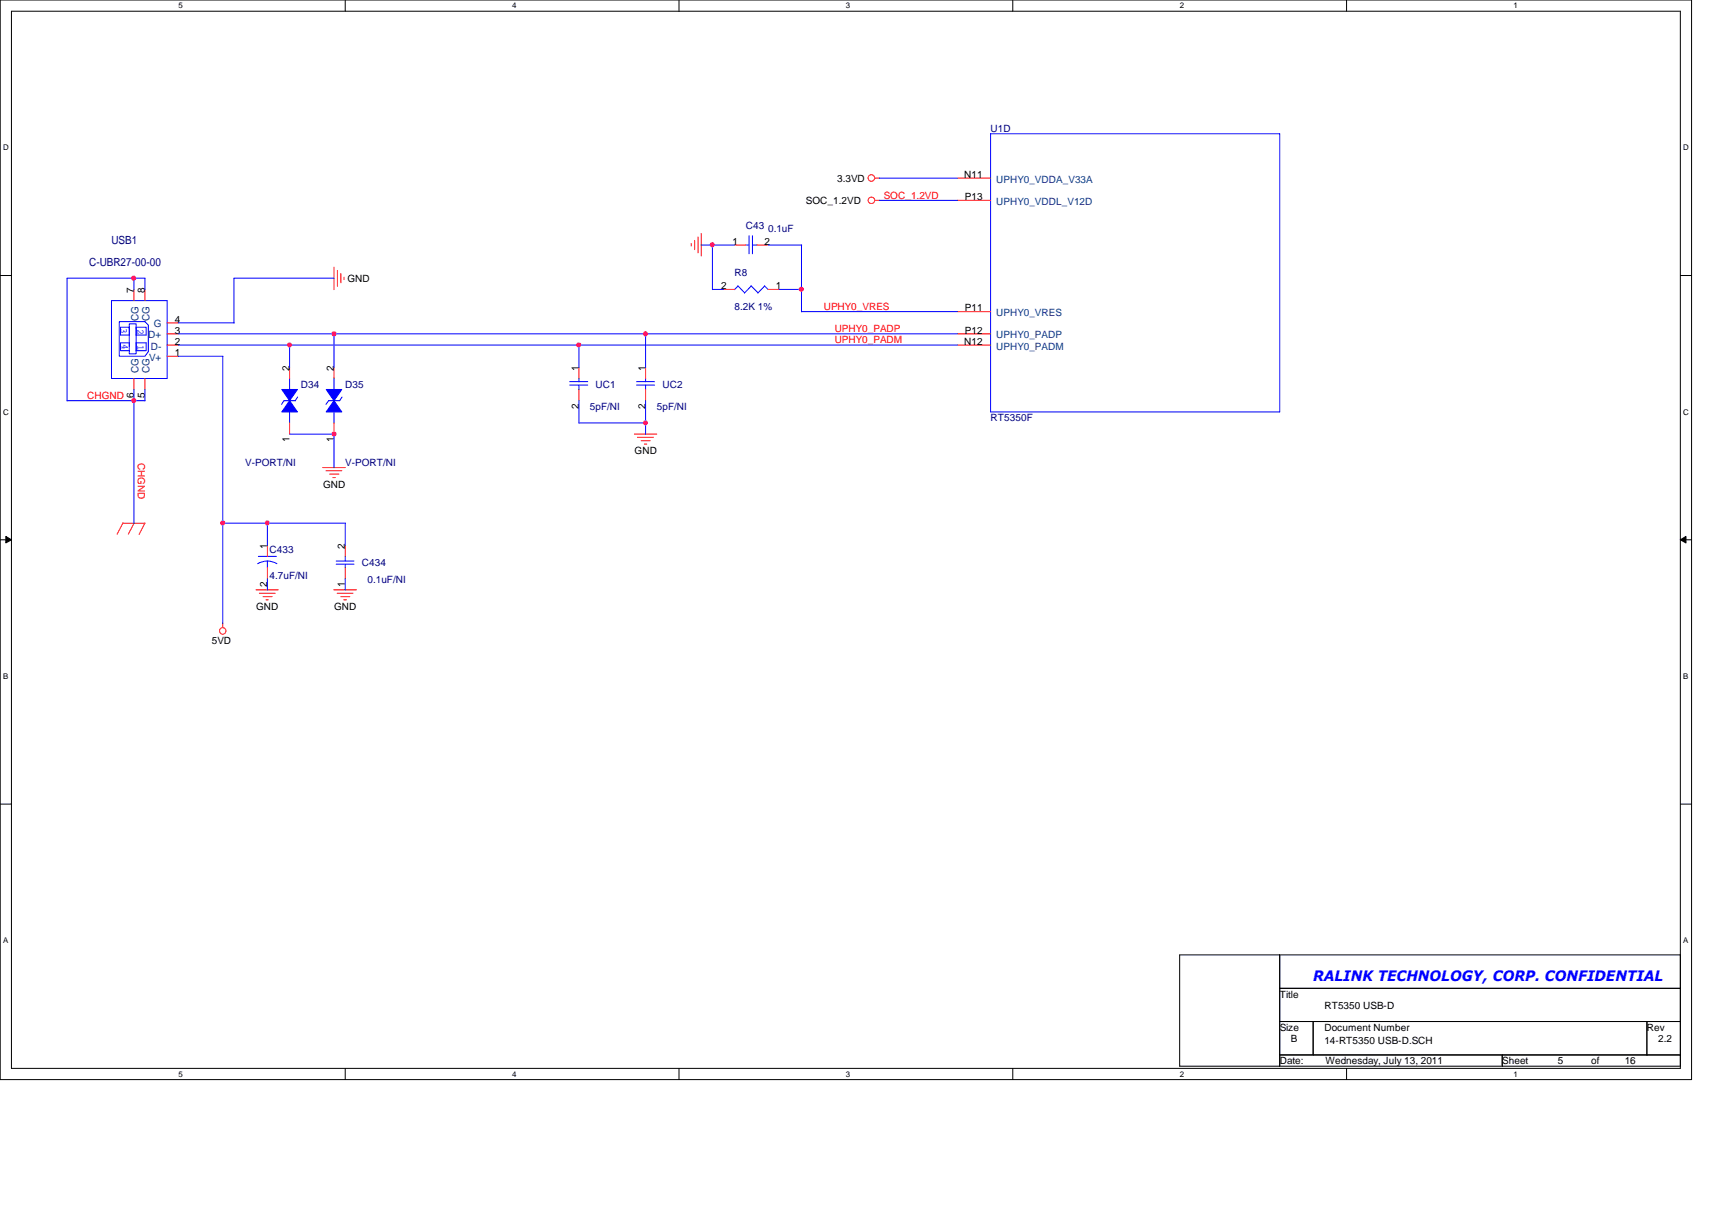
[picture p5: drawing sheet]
<svg xmlns="http://www.w3.org/2000/svg" width="297mm" height="210mm" viewBox="0 0 297 210" stroke-linecap="round" stroke-linejoin="round" font-family="sans-serif">
<path d="M0 0h293.5v187.3h-293.5zM2 1.9h289.5v183.4h-289.5z" fill="none" stroke="#000" stroke-width=".17"/>
<g fill="#fff">
<path d="M30.9 .2h.8v1.5h-.8z"/>
<path d="M30.9 185.5h.8v1.6h-.8z"/>
</g>
<path d="M59.9 0v1.9M59.9 185.3v2" fill="none" stroke="#000" stroke-width=".17"/>
<g fill="#fff">
<path d="M88.9 .2h.7v1.5h-.7z"/>
<path d="M88.9 185.5h.7v1.6h-.7z"/>
</g>
<path d="M117.8 0v1.9M117.8 185.3v2" fill="none" stroke="#000" stroke-width=".17"/>
<g fill="#fff">
<path d="M146.8 .2h.7v1.5h-.7z"/>
<path d="M146.8 185.5h.7v1.6h-.7z"/>
</g>
<path d="M175.7 0v1.9M175.7 185.3v2" fill="none" stroke="#000" stroke-width=".17"/>
<g fill="#fff">
<path d="M204.7 .2h.7v1.5h-.7z"/>
<path d="M204.7 185.5h.7v1.6h-.7z"/>
</g>
<path d="M233.6 0v1.9M233.6 185.3v2" fill="none" stroke="#000" stroke-width=".17"/>
<g fill="#fff">
<path d="M262.6 .2h.8v1.5h-.8z"/>
<path d="M262.6 185.5h.8v1.6h-.8z"/>
<path d="M.5 24.8h1v1.6h-1z"/>
<path d="M292.1 24.8h.9v1.6h-.9z"/>
<path d="M.5 70.7h1v1.5h-1z"/>
<path d="M292.1 70.7h.9v1.5h-.9z"/>
</g>
<path d="M0 47.8h2M291.5 47.8h2" fill="none" stroke="#000" stroke-width=".17"/>
<g fill="#fff">
<path d="M.5 116.5h.9v1.6h-.9z"/>
<path d="M292.1 116.5h.8v1.6h-.8z"/>
</g>
<path d="M0 93.6h2M1 93l1 .6-1 .6zM291.5 93.6l1-.6v1.2zM291.5 93.6h2" fill="none" stroke="#000" stroke-width=".17"/>
<path d="M1 93l1 .6-1 .6zM291.5 93.6l1-.6v1.2z" fill="#000"/>
<g fill="#fff">
<path d="M.5 162.4h.9v1.5h-.9z"/>
<path d="M292.1 162.4h.8v1.5h-.8z"/>
</g>
<path d="M0 139.5h2M291.5 139.5h2M204.7 165.7h86.8v19.3h-86.8zM222 171.4h69.5M222 165.7v19.3M222 177.2h69.5M227.8 177.2v5.8M285.7 177.2v5.8M222 183h69.5M260.6 183v2" fill="none" stroke="#000" stroke-width=".17"/>
<g fill="none" stroke="#f00" stroke-width=".17">
<path d="M151.8 34.8h.8M151.8 30.9h.8M23.2 50.2v2M25.1 50.2v2M29 59.9h1.9M29 57.9h1.9M29 56h1.9M58 46.4v3.8M58.5 46.9v2.8M59.1 47.5v1.6M59.7 48.1v.4M119.9 42.2v.5"/>
<path d="M120.5 41.7v1.6M121.1 41.1v2.8M121.7 40.5v3.9M125.5 50.2h2M127.5 42.5h1.9M131.3 42.5h2M133.3 50.2h1.9M23.2 65.7v1.9M25.1 65.7v1.9M29 61.8h1.9M100.5 63.7v2M100.5 67.6v1.9"/>
<path d="M110.1 75.3h3.9M110.6 75.9h2.8M111.2 76.5h1.6M111.8 77h.4M21.3 90.8h3.9M21.3 90.7l-1 2M23.3 90.7l-1 2M25.1 90.8l-1 1.9M46.4 94.6v1.9M46.4 98.5v1.9M56 81.1h3.9M56.6 81.7h2.7"/>
<path d="M57.2 82.3h1.6M57.7 82.8h.5M59.9 94.6v1.9M59.9 98.5v1.9M38.6 108.1v.8M44.4 102.3h3.9M45 102.9h2.7M45.6 103.5h1.6M46.1 104.1h.5M57.9 102.3h3.9M58.5 102.9h2.8M59.1 103.5h1.6"/>
<path d="M59.6 104.1h.5"/>
<circle cx="151.2" cy="30.9" r=".57"/>
<circle cx="151.2" cy="34.8" r=".56"/>
<circle cx="38.6" cy="109.4" r=".56"/>
</g>
<g fill="none" stroke="#00f" stroke-width=".17">
<path d="M19.3 52.2h9.7v13.5h-9.7zM20.7 55.8h4.4l.6 .6v4.6l-.6 .8h-4.4zM22.4 57v-.8h1.2v.8M22.4 58.1h-1.5v-1.3h1.5v4M22.4 59.5h-1.5v1.3h1.5M23.6 59.5h1.8v1.3h-1.8v.6h-1.2v-.6M23.6 58.1h1.8v-1.3h-1.8v4.1M128 49.6l1.2 1.2M128.1 49.6l-.7 .6M129.4 42.5h.6M130 40.9v3.1M130.3 49.6l1.2 1.2"/>
<path d="M130.3 49.6l-1.1 1.2M130.6 42.5h.8M130.6 40.9v3.1M132.6 49.6l.7 .6M132.7 49.6l-1.2 1.2M57 69.5h2M58 65.6v2M58 71.4v2M98.8 66.2h3.2M98.8 66.8h3.2M100.5 65.6v.6M100.5 66.8v.8"/>
<path d="M44.8 96.5h3.2M46.4 97.3l.9 .1 .7 .4M46.4 97.3l-.7 .1-1 .4M46.4 97.3v1.2M58.3 97.9h3.1M58.3 97.3h3.1M59.9 96.5v.8M59.9 97.9v.6"/>
</g>
<path d="M58 69.5l1.3 2h-2.7z" fill-rule="evenodd" fill="#00f"/>
<path d="M57 69.5l-.4 .6M58 69.5l1.3 2h-2.7zM59.3 68.9l-.4 .6" fill="none" stroke="#00f" stroke-width=".17"/>
<path d="M56.6 67.6h2.7l-1.3 1.9z" fill-rule="evenodd" fill="#00f"/>
<path d="M49.3 69.5h2M50.2 65.6v2M50.2 71.4v2M56.6 67.6h2.7l-1.3 1.9zM110.4 66.2h3.2M110.4 66.8h3.2M112 65.6v.6M112 66.8v.8" fill="none" stroke="#00f" stroke-width=".17"/>
<path d="M58 63.7v2M58 73.4v1.9M112 63.7v2M112 67.6v1.9" fill="none" stroke="#f00" stroke-width=".17"/>
<path d="M50.2 69.5l1.4 2h-2.7z" fill-rule="evenodd" fill="#00f"/>
<path d="M49.3 69.5l-.5 .6M50.2 69.5l1.4 2h-2.7zM51.6 68.9l-.4 .6" fill="none" stroke="#00f" stroke-width=".17"/>
<path d="M48.9 67.6h2.7l-1.4 1.9z" fill-rule="evenodd" fill="#00f"/>
<g fill="none" stroke="#00f" stroke-width=".17">
<path d="M152.6 30.9h13.5M152.6 34.8h13.5M171.9 23.2h50.1v48.3h-50.1zM23.2 48.3v1.9M25.1 48.3v1.9M25.2 48.3h-13.6v21.3M30.9 57.9h135.2M30.9 59.9h135.2M30.9 56h9.7M50.2 59.9v3.9M58 57.9v5.9M58 48.3h-17.4v7.7"/>
<path d="M100.5 59.9v3.9M112 57.9v5.9M121.7 42.5h5.8M123.6 50.2h2M123.6 42.5v7.7M133.3 42.5h5.8M135.2 50.2h3.9M139.1 42.5v11.6M139.1 54.1h27M11.6 69.5h13.6M23.2 67.6v23.2M25.1 67.6v2"/>
<path d="M30.9 61.8h7.8M38.6 61.8v46.4M48.9 67.6h2.7l-1.4 1.9zM50.2 75.3h7.8M58 75.3v5.9M100.5 69.5v3.9M100.5 73.4h11.6M112 69.5v5.9M38.6 90.8h21.3M46.4 90.7v3.9M59.9 90.7v3.9M46.4 100.4v2"/>
<path d="M59.9 100.4v2"/>
</g>
<path d="M166.1 30.9h5.8M166.1 34.8h5.8M166.1 54.1h5.8M166.1 57.9h5.8M166.1 59.9h5.8M50.2 63.7v2M50.2 73.4v1.9" fill="none" stroke="#f00" stroke-width=".17"/>
<circle cx="58" cy="57.9" r=".38" fill="#f0f"/>
<circle cx="58" cy="57.9" r=".38" fill="none" stroke="#f0f" stroke-width=".17"/>
<circle cx="100.4" cy="59.8" r=".37" fill="#f0f"/>
<circle cx="100.4" cy="59.8" r=".37" fill="none" stroke="#f0f" stroke-width=".17"/>
<circle cx="112" cy="57.9" r=".38" fill="#f0f"/>
<circle cx="112" cy="57.9" r=".38" fill="none" stroke="#f0f" stroke-width=".17"/>
<circle cx="23.2" cy="48.3" r=".38" fill="#f0f"/>
<circle cx="23.2" cy="48.3" r=".38" fill="none" stroke="#f0f" stroke-width=".17"/>
<circle cx="38.6" cy="90.7" r=".38" fill="#f0f"/>
<circle cx="38.6" cy="90.7" r=".38" fill="none" stroke="#f0f" stroke-width=".17"/>
<circle cx="23.2" cy="69.5" r=".37" fill="#f0f"/>
<circle cx="23.2" cy="69.5" r=".37" fill="none" stroke="#f0f" stroke-width=".17"/>
<circle cx="139" cy="50.2" r=".37" fill="#f0f"/>
<circle cx="139" cy="50.2" r=".37" fill="none" stroke="#f0f" stroke-width=".17"/>
<circle cx="50.2" cy="59.8" r=".37" fill="#f0f"/>
<circle cx="50.2" cy="59.8" r=".37" fill="none" stroke="#f0f" stroke-width=".17"/>
<circle cx="123.6" cy="42.5" r=".38" fill="#f0f"/>
<circle cx="123.6" cy="42.5" r=".38" fill="none" stroke="#f0f" stroke-width=".17"/>
<circle cx="58" cy="75.3" r=".37" fill="#f0f"/>
<circle cx="58" cy="75.3" r=".37" fill="none" stroke="#f0f" stroke-width=".17"/>
<circle cx="112" cy="73.3" r=".37" fill="#f0f"/>
<circle cx="112" cy="73.3" r=".37" fill="none" stroke="#f0f" stroke-width=".17"/>
<circle cx="46.4" cy="90.7" r=".38" fill="#f0f"/>
<circle cx="46.4" cy="90.7" r=".38" fill="none" stroke="#f0f" stroke-width=".17"/>
<text font-size="2.5" fill="#00f" x="227.8" y="170.1">RALINK TECHNOLOGY, CORP. CONFIDENTIAL</text>
<g font-size="1.9" fill="#000080">
<text x="15.5" y="46.2">C-UBR27-00-00</text>
<text x="19.3" y="42.3">USB1</text>
</g>
<g font-size="1.7" fill="#000080">
<text x="171.9" y="22.9">U1D</text>
<text x="129.4" y="39.7">C43</text>
<text x="133.3" y="40.2">0.1uF</text>
<text x="127.5" y="48">R8</text>
<text x="127.5" y="53.8">8.2K 1%</text>
<text x="52.2" y="67.3">D34</text>
<text x="59.9" y="67.3">D35</text>
<text x="102.4" y="71.1">5pF/NI</text>
<text x="103.3" y="67.3">UC1</text>
<text x="114" y="71.1">5pF/NI</text>
<text x="114.9" y="67.3">UC2</text>
<text x="171.9" y="73.1">RT5350F</text>
<text x="42.5" y="80.8">V-PORT/NI</text>
<text x="59.9" y="80.8">V-PORT/NI</text>
<text x="46.8" y="96">C433</text>
<text x="46.8" y="100.5">4.7uF/NI</text>
<text x="62.8" y="98.1">C434</text>
<text x="63.8" y="101.2">0.1uF/NI</text>
</g>
<g font-size="1.7">
<text x="139.8" y="35.4">SOC_1.2VD</text>
<text x="145.2" y="31.5">3.3VD</text>
<text x="167.3" y="30.9">N11</text>
<text x="167.4" y="34.7">P13</text>
<text x="127.1" y="42.5">1</text>
<text x="132.7" y="42.5">2</text>
<text x="23.2" y="50.8" transform="rotate(-90 23.2 50.8)">7</text>
<text x="25.1" y="50.8" transform="rotate(-90 25.1 50.8)">8</text>
<text x="60.3" y="48.9">GND</text>
<text x="125.1" y="50.2">2</text>
<text x="134.6" y="50.2">1</text>
<text x="30.3" y="59.8">2</text>
<text x="30.3" y="57.9">3</text>
<text x="30.3" y="56">4</text>
<text x="167.3" y="59.8">N12</text>
<text x="167.4" y="54">P11</text>
<text x="167.4" y="57.9">P12</text>
<text x="30.3" y="61.8">1</text>
<text x="50.2" y="64.3" transform="rotate(-90 50.2 64.3)">2</text>
<text x="57.9" y="64.3" transform="rotate(-90 57.9 64.3)">2</text>
<text x="100.4" y="64.3" transform="rotate(-90 100.4 64.3)">1</text>
<text x="112" y="64.3" transform="rotate(-90 112 64.3)">1</text>
<text x="23.2" y="69" transform="rotate(-90 23.2 69)">6</text>
<text x="25.1" y="69" transform="rotate(-90 25.1 69)">5</text>
<text x="100.4" y="71" transform="rotate(-90 100.4 71)">2</text>
<text x="112" y="71" transform="rotate(-90 112 71)">2</text>
<text x="50.2" y="76.8" transform="rotate(-90 50.2 76.8)">1</text>
<text x="57.9" y="76.8" transform="rotate(-90 57.9 76.8)">1</text>
<text x="110.1" y="78.8">GND</text>
<text x="56" y="84.6">GND</text>
<text x="46.4" y="95.2" transform="rotate(-90 46.4 95.2)">1</text>
<text x="59.9" y="95.2" transform="rotate(-90 59.9 95.2)">2</text>
<text x="46.4" y="101.9" transform="rotate(-90 46.4 101.9)">2</text>
<text x="59.9" y="101.9" transform="rotate(-90 59.9 101.9)">1</text>
<text x="44.4" y="105.9">GND</text>
<text x="58" y="105.9">GND</text>
<text x="36.7" y="111.7">5VD</text>
<text x="222" y="173.1">Title</text>
<text x="222" y="178.8">Size</text>
<text x="229.8" y="175">RT5350 USB-D</text>
<text x="229.8" y="178.8">Document Number</text>
<text x="285.7" y="178.8">Rev</text>
<text x="222" y="184.6">Date:</text>
<text x="224" y="180.8">B</text>
<text x="229.8" y="181.1">14-RT5350 USB-D.SCH</text>
<text x="230" y="184.6">Wednesday, July 13, 2011</text>
<text x="260.6" y="184.6">Sheet</text>
<text x="270.3" y="184.6">5</text>
<text x="276.1" y="184.6">of</text>
<text x="281.9" y="184.6">16</text>
<text x="287.7" y="180.8">2.2</text>
</g>
<g font-size="1.7" fill="#f00">
<text x="153.3" y="34.5">SOC_1.2VD</text>
<text x="142.9" y="53.8">UPHY0_VRES</text>
<text x="144.8" y="59.5">UPHY0_PADM</text>
<text x="144.8" y="57.6">UPHY0_PADP</text>
<text x="15.1" y="69.2">CHGND</text>
<text x="23.9" y="80.3" transform="rotate(90 23.9 80.3)">CHGND</text>
</g>
<g font-size="1.7" fill="#004080">
<text x="172.8" y="31.7">UPHY0_VDDA_V33A</text>
<text x="172.8" y="35.6">UPHY0_VDDL_V12D</text>
<text x="24" y="55.7" transform="rotate(-90 24 55.7)">CG</text>
<text x="25.7" y="58.7">D+</text>
<text x="25.9" y="55.7" transform="rotate(-90 25.9 55.7)">CG</text>
<text x="26.7" y="56.8">G</text>
<text x="172.8" y="54.9">UPHY0_VRES</text>
<text x="172.8" y="58.7">UPHY0_PADP</text>
<text x="24" y="64.7" transform="rotate(-90 24 64.7)">CG</text>
<text x="25.9" y="62.6">V+</text>
<text x="25.9" y="64.7" transform="rotate(-90 25.9 64.7)">CG</text>
<text x="26.2" y="60.7">D-</text>
<text x="172.8" y="60.7">UPHY0_PADM</text>
</g>
<g font-size="1.7" fill="#00f">
<text x="21" y="57" transform="rotate(90 21 57)">3</text>
<text x="21.2" y="59.6" transform="rotate(90 21.2 59.6)">4</text>
<text x="23.9" y="57.1" transform="rotate(90 23.9 57.1)">2</text>
<text x="23.9" y="59.9" transform="rotate(90 23.9 59.9)">1</text>
</g>
<g font-size="1.4">
<text x="30.9" y="1.4">5</text>
<text x="88.9" y="1.4">4</text>
<text x="146.8" y="1.4">3</text>
<text x="204.7" y="1.4">2</text>
<text x="262.6" y="1.4">1</text>
<text x=".5" y="26.1">D</text>
<text x="292.1" y="26.1">D</text>
<text x=".5" y="71.9">C</text>
<text x="292.1" y="71.9">C</text>
<text x=".5" y="117.8">B</text>
<text x="292.1" y="117.8">B</text>
<text x=".5" y="163.6">A</text>
<text x="292.1" y="163.6">A</text>
<text x="30.9" y="186.8">5</text>
<text x="88.9" y="186.8">4</text>
<text x="146.8" y="186.8">3</text>
<text x="204.7" y="186.8">2</text>
<text x="262.6" y="186.8">1</text>
</g>
</svg>
